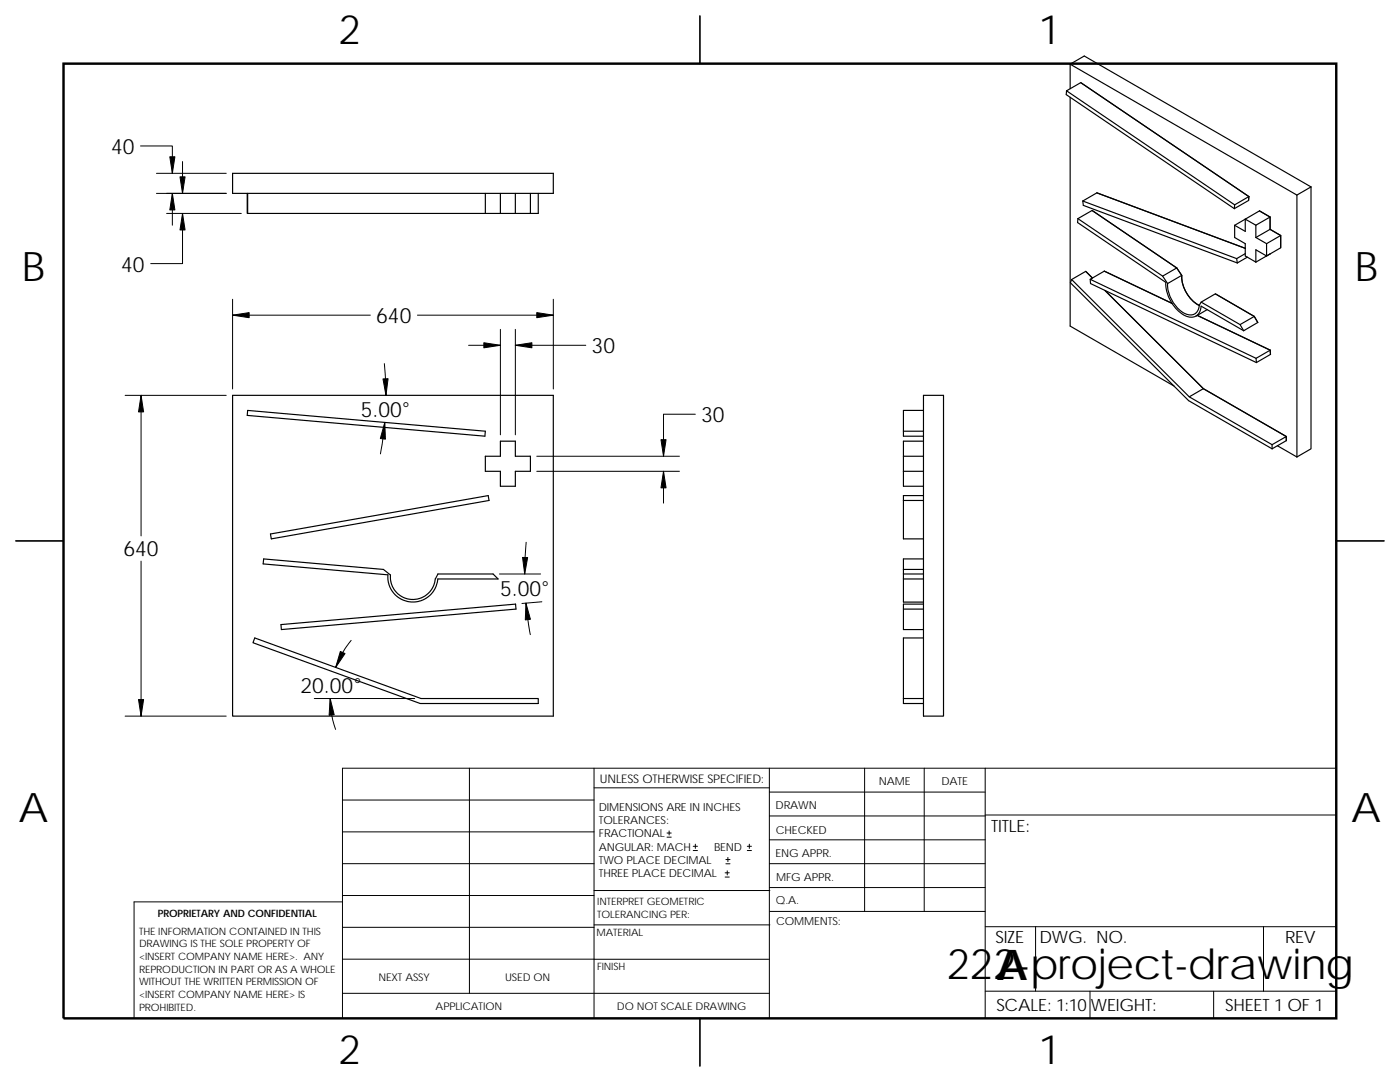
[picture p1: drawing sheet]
<svg xmlns="http://www.w3.org/2000/svg" width="279mm" height="216mm" viewBox="0 0 279 216" stroke-linecap="round" stroke-linejoin="round" font-family="sans-serif">
<g fill="none" stroke="#000" stroke-width=".2">
<path d="M28 29.1h6.4v5.5M31.2 34.6h13.9M31.2 38.6h13.9M34.4 38.6v6.3M36.4 32.2v6.4M33.3 42.6h14.9M36.4 42.6v10h-6.3M46.4 59.7v17.9M110.4 59.7v17.9M25 78.9h20.1M28.2 78.9v28M46.4 62.9h27.5"/>
<path d="M76.7 72.6l.3 6.3M83.3 62.9h27.1M93.5 68.9h6.4M99.9 65.7v21.1M102.8 68.9h14.1M102.8 65.7v21.1M76.8 84.3l-.9 6.3M107.1 94h28.5M107.1 91h28.5M132.4 94v6.4M138.8 82.7h-6.4v8.3M28.2 112v30.9"/>
<path d="M99.7 114.5h8.2M105 108.2l-.3 6.3M62.7 139.4h20.1M65.9 139.4a17.9 17.9 0 0 0 1.1 6.1M70.1 127.8a18.1 18.1 0 0 0-3.1 5.4M105 120.4l.8 6.2M108.1 120.1l-3.9 .3M25 142.9h20.1M68.3 159.6h50.3M93.7 153.3v44.9M118.6 153.3v49.9M118.6 157.2h34.9"/>
<path d="M153.5 153.3v49.9M153.5 158.1h43.1M172.6 153.3v28.6M184.4 153.3v28.6M196.6 153.3v49.9M266.7 153.3h-198.4v49.9M68.3 178.7h50.3M68.3 172.3h50.3M68.3 166h50.3M68.3 180h-41.5v23.2M118.6 177.7h35M133.1 167h.9"/>
<path d="M133.1 166.2h.9M133.5 165.8v.8M138.3 169.7h.9M138.3 168.9h.9M138.8 168.4v.9M144.7 175h.8M144.7 174.2h.8M144.9 172.4h.8M144.9 171.5h.8M145.1 173.8v.8M145.3 171.1v.8M149.1 169.7h.9"/>
<path d="M149.1 168.9h.9M149.5 168.4v.9M153.5 167.6h43.1M153.5 162.8h43.1M153.5 172.3h43.1M153.5 177.1h43.1M196.6 162.6h70.1M68.3 198.2h85.2M68.3 191.4h85.2M68.3 185h50.3M118.6 184.6h35M153.6 181.9h43"/>
<path d="M196.6 197.8h70.1M196.6 184.9h70.1M206.7 184.9v12.9M217.5 197.8v5.4M242.2 197.8v5.4M252.2 184.9v12.9"/>
</g>
<g fill="none" stroke="#000" stroke-width=".23">
<path d="M139.7 3.2v9.5M212.9 18.1l2.8-1.6 33.5 22.7M212.9 18.1l33.5 22.8M212.9 18.1l-.1 .8 33.5 22.7M213.6 12.8l2.8-1.6 45.2 26.1M213.6 12.8l45.2 26.1v52.3M213.6 19.4v45.7l20.7 11.9M213.6 12.8v4.9M215.7 16.5l33.5 22.7M46.4 34.6h64v4h-64zM49.3 38.6l.1 4M49.4 38.6v4"/>
<path d="M96.9 38.6v4M99.9 38.6v4h2.9M102.8 38.6v4M105.9 38.6v4M107.4 38.6v4h-4.6M249.2 39.2l-2.8 1.7M249.2 39.2v.8l-2.9 1.6M261.6 37.3v52.3l-2.8 1.6M261.6 37.3l-2.8 1.6M49.4 42.6h50.5M213.9 55.8l-.3 .6 23.6 23.5 16.7 9.7M213.9 55.8l23.4 23.4 16.6 9.5v.9"/>
<path d="M215.1 43.6l16.9 11.5 1 1.5a6.6 6.6 0 0 0 4.2 6.2 1.79 1.79 0 0 0 2.2-1.9l.3-.6 7.8 4.5 .7 1.2M215.1 43.6v.8l17.6 11.9a7.3 7.3 0 0 0 4.6 7 2 2 0 0 0 2.4-2.2l8.5 4.9M215.1 43.6l2.9-1.6 16.8 11.5 1 1.4M216.1 40.1l30.7 11.5M216.1 40.1l.1 .9 30.7 11.5M216.1 40.1l2.8-1.6 29.6 11.1M216.7 54.1l1.3 1.4-1.3-1.4-2.8 1.7M217.6 55.7v.9l33.1 15.7M218 42l16.8 11.5M220.5 58l19.7 19.6 16.5 9.5M234.8 53.5l1 1.4M234.8 53.5l-2.8 1.6"/>
<path d="M235.8 54.9a6.9 6.9 0 0 0 3.6 6.1 6.9 6.9 0 0 1-3.6-6.1l-2.8 1.7M242.5 58.6l7.8 4.5M246.4 45v2.4l2.1 1.2v2.5l2.1 1.2M246.4 40.9l-.1 .7M246.8 51.6l.1 .9M248.5 50.6l-1.7 1M248.9 51.3l-2 1.2M250.6 47.4l2.2 1.2M250.6 44.9v2.5M250.6 44.9l-2.1-1.2v2.5l-2.1-1.2M251.4 42.1l2.1 1.2M251.4 42.1l-5 2.9"/>
<path d="M251.4 42.1l2.1 1.2v2.5l2.1 1.2v2.4M252.8 48.6v2.5M252.8 51.1l-2.2-1.3v2.5M253.5 45.8l2.1 1.2M253.5 43.3v2.5M253.5 45.8l-2.9 1.6M253.5 43.3l-2.9 1.6M253.5 50.7l-2.9 1.6M255.6 47v2.4l-2.8 1.7M255.6 47l-2.8 1.6M46.4 78.9h64v64h-64zM184.3 78.9h4v64h-4z"/>
<path d="M233.9 60.5l-13.5-6.4-2.8 1.6 33.1 15.8M237.3 79.2l2.9-1.6 16.5 9.5M238.9 62.9l14.6 7 .1 .8M239.7 60.3l2.8-1.7 7.8 4.5M240.9 61.8l-2.2 1.3M250.3 63.1l.7 1.2M250.7 71.5v.8M251 64.3l-2.8 1.7M251 64.3l-.7-1.2-2.8 1.7M253.6 70.7l-2.9 1.6M253.6 70.7l-.1-.8-2.8 1.6M49.4 81.9l47.5 4.1-.1 1-47.5-4.1z"/>
<path d="M99.9 88h2.9v3h3.1v3h-3.1v3h-2.9v-3h-3v-3h3zM180.3 94h4M180.3 94v3h4M180.3 86h4M180.3 99.9h4M184.3 91h-4v3M184.3 81.9h-4v5.1h4M184.3 88h-4v3M184.3 98.9h-4v8.6h4M254.9 88.9l3.9 2.3M256.7 87.1v.8M256.7 87.9v-.8l-2.8 1.6"/>
<path d="M256.7 87.9l-2.8 1.7M3.2 107.9h9.5M54 106.6l43.4-7.7 .2 1-43.5 7.6zM86.9 115.5l-.3 1.3-.7 1.2-1 .8-.9 .5a4.6 4.6 0 0 1-3 .1l-1.5-.8a4.4 4.4 0 0 1-1.6-3.9l-1.4-1.1-23.9-2.1-.1 1 24.9 2.2a5 5 0 0 0 2.4 4.7 5 5 0 0 0 5.2 0l.8-.6 .7-.9a4.5 4.5 0 0 0 .9-2.4M86.9 115.5l.5-1h11l1 1h-12M180.3 115.5v4.6h4M180.3 115.5h4M180.3 114.5h4M180.3 113.6h4M184.3 111.5h-4v4M266.7 107.9h9.5M50.8 127.3l33.2 12.1h23.4v1h-23.5l-33.4-12.2z"/>
<path d="M56.1 124.6l46.8-4.1 .1 1-46.8 4.1zM180.3 139.4h4M184.3 121.5h-4v4.1h4M184.3 120.5h-4v1M184.3 127.3h-4v13.1h4M139.7 203.2v9.5"/>
</g>
<path d="M12.7 12.7h254v190.5h-254z" fill="none" stroke="#000" stroke-width=".49"/>
<g fill="#000" stroke="#000" stroke-width=".2">
<path d="M33.9 31.3h1l-.5 3.3z" fill-rule="evenodd"/>
<path d="M34.4 38.6l.5 3.3h-1z" fill-rule="evenodd"/>
<path d="M35.9 35.3h1l-.5 3.3z" fill-rule="evenodd"/>
<path d="M36.4 42.6l.5 3.3h-1z" fill-rule="evenodd"/>
<path d="M28.2 78.9l.5 3.3h-1.1z" fill-rule="evenodd"/>
<path d="M46.4 62.9l3.3-.5v1z" fill-rule="evenodd"/>
<path d="M76.4 75.6h1l-.4 3.3z" fill-rule="evenodd"/>
<path d="M96.6 68.4l3.3 .5-3.3 .5z" fill-rule="evenodd"/>
<path d="M102.8 68.9l3.4-.5v1z" fill-rule="evenodd"/>
<path d="M107.1 62.4l3.3 .5-3.3 .5z" fill-rule="evenodd"/>
<path d="M76.8 84.3l.1 3.3-1-.1z" fill-rule="evenodd"/>
<path d="M131.9 87.7h1l-.5 3.3z" fill-rule="evenodd"/>
<path d="M132.4 94l.5 3.3h-1z" fill-rule="evenodd"/>
<path d="M104.3 111.2l1 .1-.6 3.2z" fill-rule="evenodd"/>
<path d="M65.9 139.4l.8 3.2-1 .1z" fill-rule="evenodd"/>
<path d="M67.9 130l1 .4-1.9 2.8z" fill-rule="evenodd"/>
<path d="M105 120.4l.9 3.2-1.1 .1z" fill-rule="evenodd"/>
<path d="M27.6 139.6h1.1l-.5 3.3z" fill-rule="evenodd"/>
</g>
<g font-size="8.5">
<text x="189" y="195.3">222-project-drawing</text>
<text x="198.9" y="195.5">A</text>
</g>
<g font-size="8.1">
<text x="67.6" y="8.8">2</text>
<text x="207.3" y="8.8">1</text>
<text x="4.4" y="56.1">B</text>
<text x="270.4" y="56.1">B</text>
<text x="3.7" y="164.1">A</text>
<text x="269.7" y="164.1">A</text>
<text x="67.6" y="212.3">2</text>
<text x="207.3" y="212.3">1</text>
</g>
<g font-size="4.2">
<text x="22.2" y="30.7">40</text>
<text x="24.2" y="54.2">40</text>
<text x="75.1" y="64.5">640</text>
<text x="118.1" y="70.5">30</text>
<text x="72" y="83.2">5.00°</text>
<text x="139.9" y="84.2">30</text>
<text x="24.6" y="111">640</text>
<text x="99.8" y="118.9">5.00°</text>
<text x="60" y="138.2">20.00°</text>
</g>
<g font-size="3.4">
<text x="197.8" y="166">TITLE:</text>
<text x="198.7" y="188.1">SIZE</text>
<text x="207.5" y="188.1">DWG. NO.</text>
<text x="256.5" y="188.2">REV</text>
<text x="198.8" y="201.7">SCALE: 1:10</text>
<text x="217.7" y="201.7">WEIGHT:</text>
<text x="244.5" y="201.7">SHEET 1 OF 1</text>
</g>
<text font-size="2.4" x="119.7" y="156.2">UNLESS OTHERWISE SPECIFIED:</text>
<g font-size="2.2">
<text x="119.5" y="161.8">DIMENSIONS ARE IN INCHES</text>
<text x="154.8" y="161.5">DRAWN</text>
<text x="175.4" y="156.7">NAME</text>
<text x="187.9" y="156.7">DATE</text>
<text x="119.5" y="164.4">TOLERANCES:</text>
<text x="119.5" y="167.1">FRACTIONAL</text>
<text x="154.8" y="166.3">CHECKED</text>
<text x="119.5" y="172.4">TWO PLACE DECIMAL</text>
<text x="119.5" y="169.7">ANGULAR: MACH</text>
<text x="142.5" y="169.7">BEND</text>
<text x="154.8" y="171">ENG APPR.</text>
<text x="119.5" y="175">THREE PLACE DECIMAL</text>
<text x="154.9" y="175.7">MFG APPR.</text>
<text x="154.9" y="180.4">Q.A.</text>
<text x="154.9" y="184.7">COMMENTS:</text>
</g>
<g font-size="2.1">
<text x="75.5" y="195.7">NEXT ASSY</text>
<text x="100.8" y="195.7">USED ON</text>
<text x="86.9" y="201.6">APPLICATION</text>
<text x="123.1" y="201.6">DO NOT SCALE DRAWING</text>
</g>
<g font-size="2">
<text x="31.5" y="182.9">PROPRIETARY AND CONFIDENTIAL</text>
<text x="119.2" y="183.1">TOLERANCING PER:</text>
<text x="119.2" y="180.6">INTERPRET GEOMETRIC</text>
<text x="27.7" y="186.5">THE INFORMATION CONTAINED IN THIS</text>
<text x="27.7" y="189.1">DRAWING IS THE SOLE PROPERTY OF</text>
<text x="27.7" y="191.6">&lt;INSERT COMPANY NAME HERE&gt;. ANY</text>
<text x="119.1" y="186.7">MATERIAL</text>
<text x="27.7" y="194.1">REPRODUCTION IN PART OR AS A WHOLE</text>
<text x="27.7" y="196.6">WITHOUT THE WRITTEN PERMISSION OF</text>
<text x="119.1" y="193.5">FINISH</text>
<text x="27.7" y="199.2">&lt;INSERT COMPANY NAME HERE&gt; IS</text>
<text x="27.7" y="201.7">PROHIBITED.</text>
</g>
</svg>
